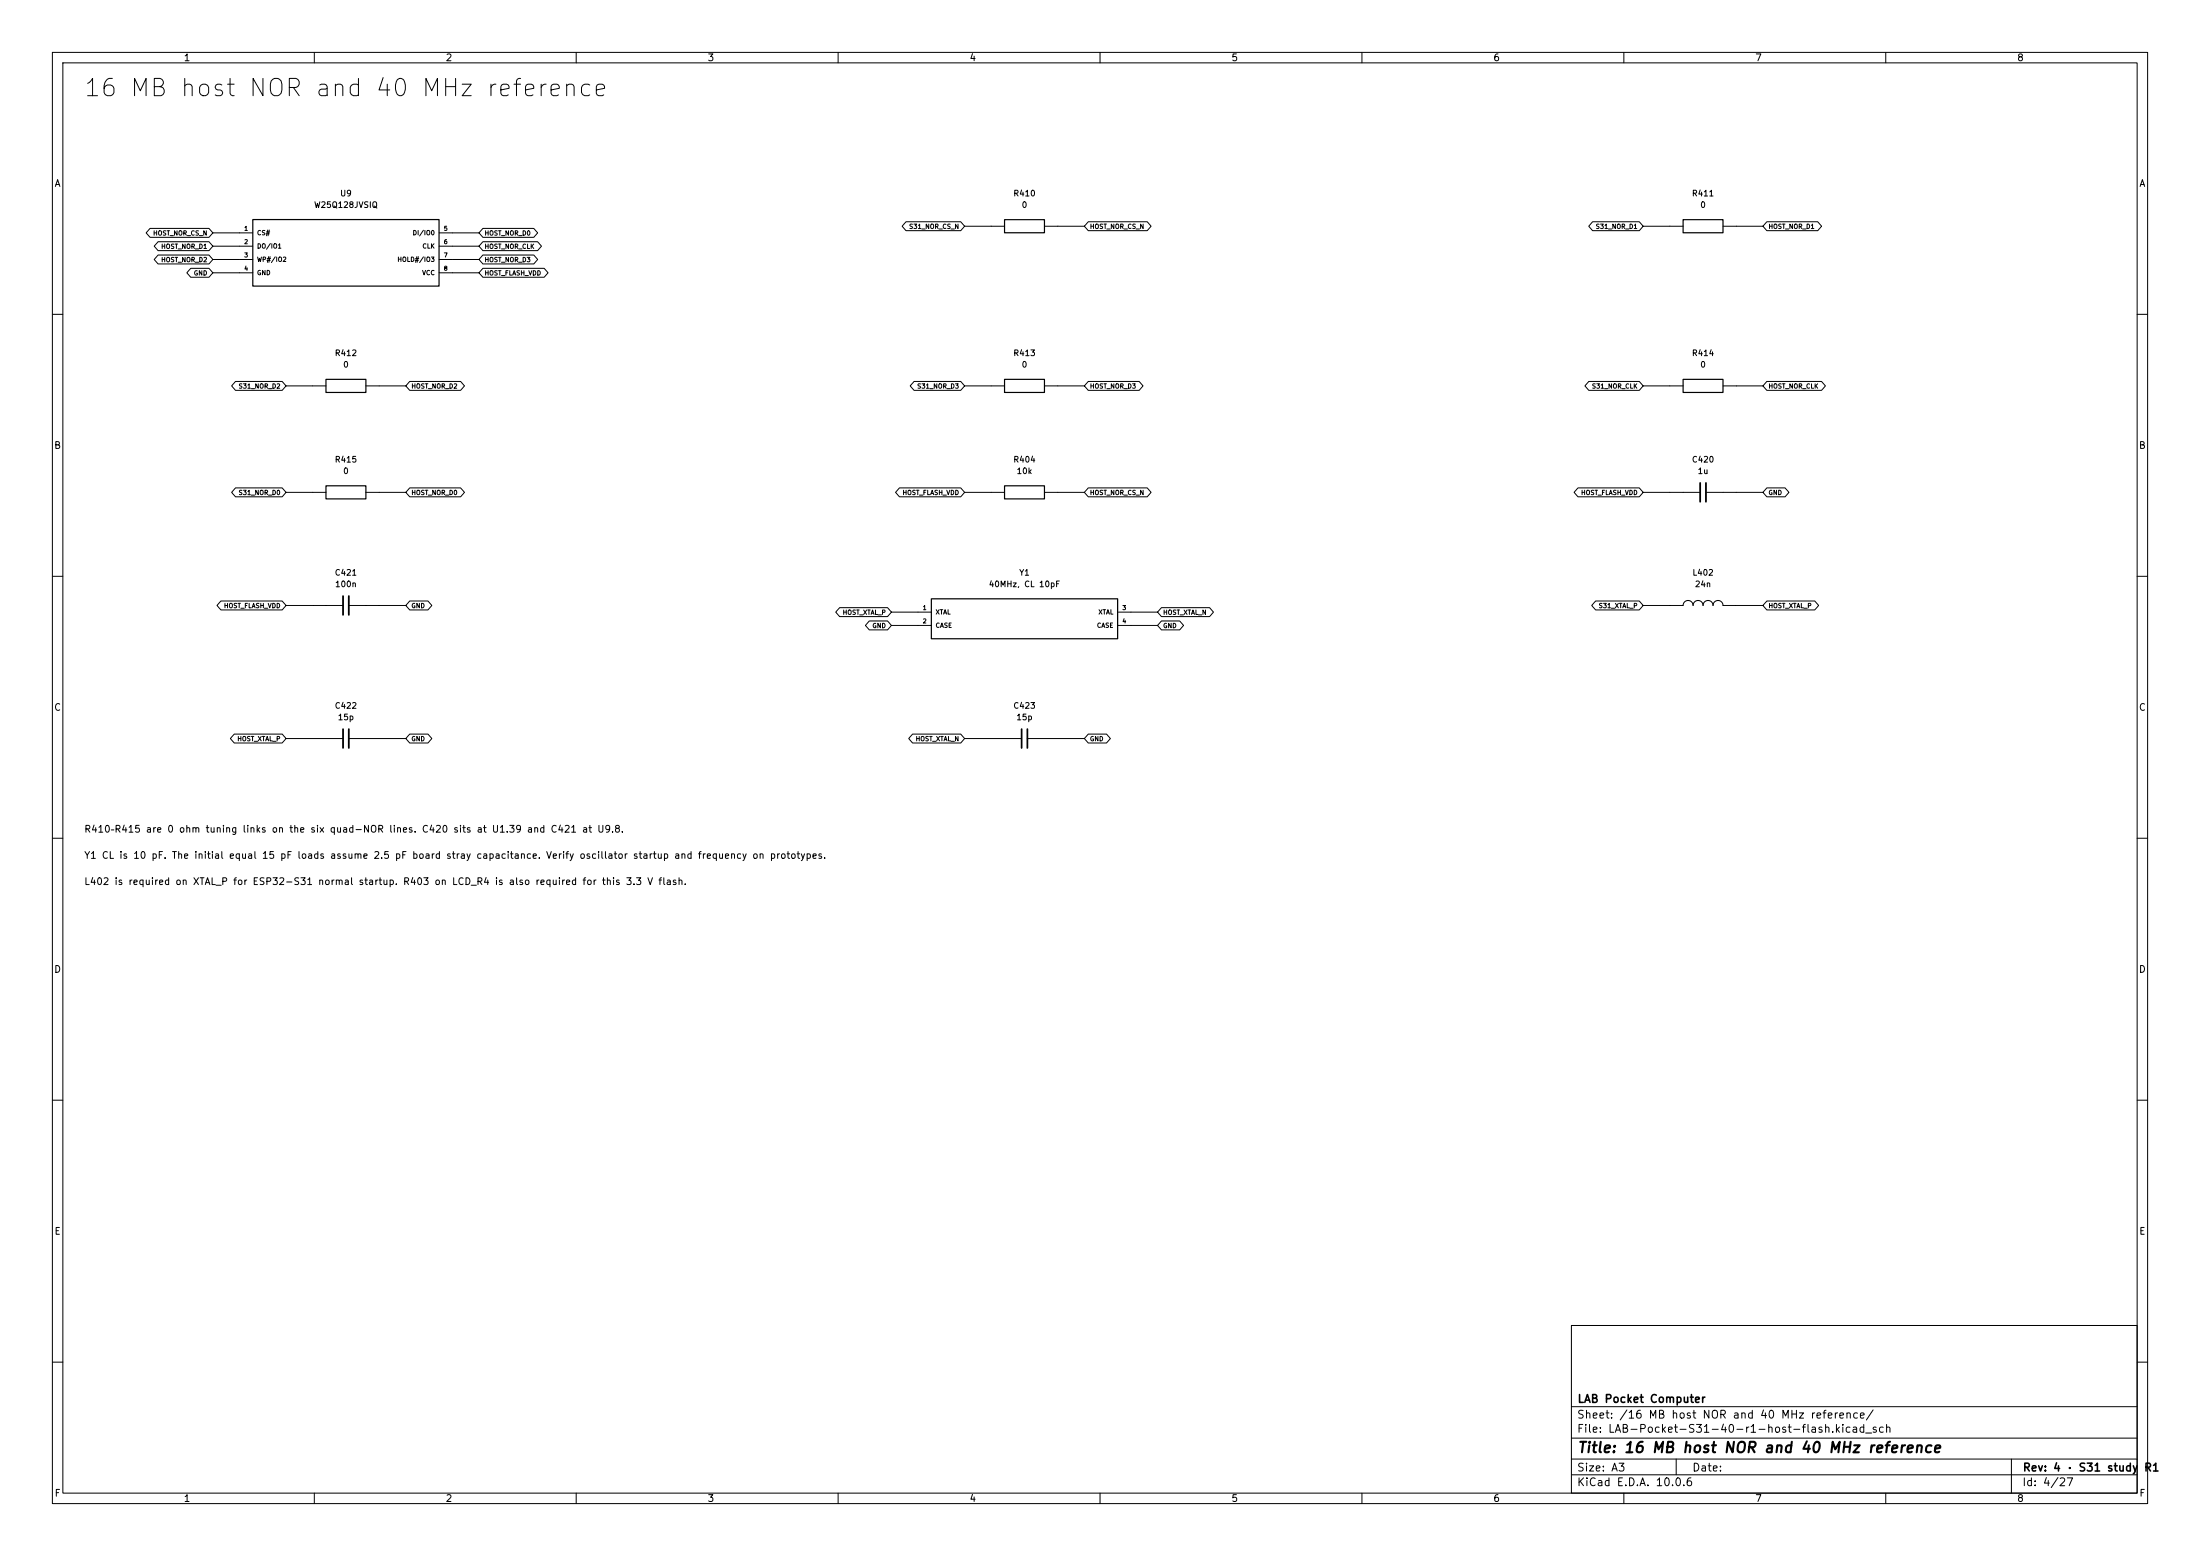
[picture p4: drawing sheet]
(kicad_sch (version 20260101) (generator eeschema) (paper "A3") (title_block (title "16 MB host NOR and 40 MHz reference") (rev "4 · S31 study R1") (company "LAB Pocket Computer")) (lib_symbols
(symbol "S31_34:Part_U9" (pin_names (offset 0.7)) (in_bom yes) (on_board yes)
(property "Reference" "U" (at 0 11.35 0) (effects (font (size 1.1 1.1))))
(property "Value" "W25Q128JVSIQ" (at 0 8.35 0) (effects (font (size 1.1 1.1))))
(symbol "Part_U9_0_1" (rectangle (start -17.78 6.35) (end 17.78 -6.35) (stroke (width 0.23) (type default))(fill (type background))))
(symbol "Part_U9_1_1"
(pin input line (at -20.32 3.81 0) (length 2.54) (name "CS#" (effects (font (size 0.85 0.85)))) (number "1" (effects (font (size 0.8 0.8)))))
(pin bidirectional line (at -20.32 1.27 0) (length 2.54) (name "DO/IO1" (effects (font (size 0.85 0.85)))) (number "2" (effects (font (size 0.8 0.8)))))
(pin bidirectional line (at -20.32 -1.27 0) (length 2.54) (name "WP#/IO2" (effects (font (size 0.85 0.85)))) (number "3" (effects (font (size 0.8 0.8)))))
(pin power_in line (at -20.32 -3.81 0) (length 2.54) (name "GND" (effects (font (size 0.85 0.85)))) (number "4" (effects (font (size 0.8 0.8)))))
(pin bidirectional line (at 20.32 3.81 180) (length 2.54) (name "DI/IO0" (effects (font (size 0.85 0.85)))) (number "5" (effects (font (size 0.8 0.8)))))
(pin input line (at 20.32 1.27 180) (length 2.54) (name "CLK" (effects (font (size 0.85 0.85)))) (number "6" (effects (font (size 0.8 0.8)))))
(pin bidirectional line (at 20.32 -1.27 180) (length 2.54) (name "HOLD#/IO3" (effects (font (size 0.85 0.85)))) (number "7" (effects (font (size 0.8 0.8)))))
(pin power_in line (at 20.32 -3.81 180) (length 2.54) (name "VCC" (effects (font (size 0.85 0.85)))) (number "8" (effects (font (size 0.8 0.8)))))))
(symbol "S31_34:Part_R410" (pin_names (offset 0.7) (hide yes)) (pin_numbers (hide yes)) (in_bom yes) (on_board yes)
(property "Reference" "R" (at 0 6.27 0) (effects (font (size 1.1 1.1))))
(property "Value" "0" (at 0 3.27 0) (effects (font (size 1.1 1.1))))
(symbol "Part_R410_0_1" (rectangle (start -3.81 1.25) (end 3.81 -1.25) (stroke (width 0.23) (type default))(fill (type none))))
(symbol "Part_R410_1_1"
(pin passive line (at -6.35 0 0) (length 2.54) (name "1" (effects (font (size 0.85 0.85)))) (number "1" (effects (font (size 0.8 0.8)))))
(pin passive line (at 6.35 0 180) (length 2.54) (name "2" (effects (font (size 0.85 0.85)))) (number "2" (effects (font (size 0.8 0.8)))))))
(symbol "S31_34:Part_R411" (pin_names (offset 0.7) (hide yes)) (pin_numbers (hide yes)) (in_bom yes) (on_board yes)
(property "Reference" "R" (at 0 6.27 0) (effects (font (size 1.1 1.1))))
(property "Value" "0" (at 0 3.27 0) (effects (font (size 1.1 1.1))))
(symbol "Part_R411_0_1" (rectangle (start -3.81 1.25) (end 3.81 -1.25) (stroke (width 0.23) (type default))(fill (type none))))
(symbol "Part_R411_1_1"
(pin passive line (at -6.35 0 0) (length 2.54) (name "1" (effects (font (size 0.85 0.85)))) (number "1" (effects (font (size 0.8 0.8)))))
(pin passive line (at 6.35 0 180) (length 2.54) (name "2" (effects (font (size 0.85 0.85)))) (number "2" (effects (font (size 0.8 0.8)))))))
(symbol "S31_34:Part_R412" (pin_names (offset 0.7) (hide yes)) (pin_numbers (hide yes)) (in_bom yes) (on_board yes)
(property "Reference" "R" (at 0 6.27 0) (effects (font (size 1.1 1.1))))
(property "Value" "0" (at 0 3.27 0) (effects (font (size 1.1 1.1))))
(symbol "Part_R412_0_1" (rectangle (start -3.81 1.25) (end 3.81 -1.25) (stroke (width 0.23) (type default))(fill (type none))))
(symbol "Part_R412_1_1"
(pin passive line (at -6.35 0 0) (length 2.54) (name "1" (effects (font (size 0.85 0.85)))) (number "1" (effects (font (size 0.8 0.8)))))
(pin passive line (at 6.35 0 180) (length 2.54) (name "2" (effects (font (size 0.85 0.85)))) (number "2" (effects (font (size 0.8 0.8)))))))
(symbol "S31_34:Part_R413" (pin_names (offset 0.7) (hide yes)) (pin_numbers (hide yes)) (in_bom yes) (on_board yes)
(property "Reference" "R" (at 0 6.27 0) (effects (font (size 1.1 1.1))))
(property "Value" "0" (at 0 3.27 0) (effects (font (size 1.1 1.1))))
(symbol "Part_R413_0_1" (rectangle (start -3.81 1.25) (end 3.81 -1.25) (stroke (width 0.23) (type default))(fill (type none))))
(symbol "Part_R413_1_1"
(pin passive line (at -6.35 0 0) (length 2.54) (name "1" (effects (font (size 0.85 0.85)))) (number "1" (effects (font (size 0.8 0.8)))))
(pin passive line (at 6.35 0 180) (length 2.54) (name "2" (effects (font (size 0.85 0.85)))) (number "2" (effects (font (size 0.8 0.8)))))))
(symbol "S31_34:Part_R414" (pin_names (offset 0.7) (hide yes)) (pin_numbers (hide yes)) (in_bom yes) (on_board yes)
(property "Reference" "R" (at 0 6.27 0) (effects (font (size 1.1 1.1))))
(property "Value" "0" (at 0 3.27 0) (effects (font (size 1.1 1.1))))
(symbol "Part_R414_0_1" (rectangle (start -3.81 1.25) (end 3.81 -1.25) (stroke (width 0.23) (type default))(fill (type none))))
(symbol "Part_R414_1_1"
(pin passive line (at -6.35 0 0) (length 2.54) (name "1" (effects (font (size 0.85 0.85)))) (number "1" (effects (font (size 0.8 0.8)))))
(pin passive line (at 6.35 0 180) (length 2.54) (name "2" (effects (font (size 0.85 0.85)))) (number "2" (effects (font (size 0.8 0.8)))))))
(symbol "S31_34:Part_R415" (pin_names (offset 0.7) (hide yes)) (pin_numbers (hide yes)) (in_bom yes) (on_board yes)
(property "Reference" "R" (at 0 6.27 0) (effects (font (size 1.1 1.1))))
(property "Value" "0" (at 0 3.27 0) (effects (font (size 1.1 1.1))))
(symbol "Part_R415_0_1" (rectangle (start -3.81 1.25) (end 3.81 -1.25) (stroke (width 0.23) (type default))(fill (type none))))
(symbol "Part_R415_1_1"
(pin passive line (at -6.35 0 0) (length 2.54) (name "1" (effects (font (size 0.85 0.85)))) (number "1" (effects (font (size 0.8 0.8)))))
(pin passive line (at 6.35 0 180) (length 2.54) (name "2" (effects (font (size 0.85 0.85)))) (number "2" (effects (font (size 0.8 0.8)))))))
(symbol "S31_34:Part_R404" (pin_names (offset 0.7) (hide yes)) (pin_numbers (hide yes)) (in_bom yes) (on_board yes)
(property "Reference" "R" (at 0 6.27 0) (effects (font (size 1.1 1.1))))
(property "Value" "10k" (at 0 3.27 0) (effects (font (size 1.1 1.1))))
(symbol "Part_R404_0_1" (rectangle (start -3.81 1.25) (end 3.81 -1.25) (stroke (width 0.23) (type default))(fill (type none))))
(symbol "Part_R404_1_1"
(pin passive line (at -6.35 0 0) (length 2.54) (name "1" (effects (font (size 0.85 0.85)))) (number "1" (effects (font (size 0.8 0.8)))))
(pin passive line (at 6.35 0 180) (length 2.54) (name "2" (effects (font (size 0.85 0.85)))) (number "2" (effects (font (size 0.8 0.8)))))))
(symbol "S31_34:Part_C420" (pin_names (offset 0.7) (hide yes)) (pin_numbers (hide yes)) (in_bom yes) (on_board yes)
(property "Reference" "C" (at 0 6.27 0) (effects (font (size 1.1 1.1))))
(property "Value" "1u" (at 0 3.27 0) (effects (font (size 1.1 1.1))))
(symbol "Part_C420_0_1" (polyline (pts (xy -0.55 -1.8) (xy -0.55 1.8)) (stroke (width 0.34) (type default))(fill (type none)))(polyline (pts (xy 0.55 -1.8) (xy 0.55 1.8)) (stroke (width 0.34) (type default))(fill (type none)))(polyline (pts (xy -3.81 0) (xy -0.55 0)) (stroke (width 0.18) (type default))(fill (type none)))(polyline (pts (xy 3.81 0) (xy 0.55 0)) (stroke (width 0.18) (type default))(fill (type none))))
(symbol "Part_C420_1_1"
(pin passive line (at -6.35 0 0) (length 2.54) (name "1" (effects (font (size 0.85 0.85)))) (number "1" (effects (font (size 0.8 0.8)))))
(pin passive line (at 6.35 0 180) (length 2.54) (name "2" (effects (font (size 0.85 0.85)))) (number "2" (effects (font (size 0.8 0.8)))))))
(symbol "S31_34:Part_C421" (pin_names (offset 0.7) (hide yes)) (pin_numbers (hide yes)) (in_bom yes) (on_board yes)
(property "Reference" "C" (at 0 6.27 0) (effects (font (size 1.1 1.1))))
(property "Value" "100n" (at 0 3.27 0) (effects (font (size 1.1 1.1))))
(symbol "Part_C421_0_1" (polyline (pts (xy -0.55 -1.8) (xy -0.55 1.8)) (stroke (width 0.34) (type default))(fill (type none)))(polyline (pts (xy 0.55 -1.8) (xy 0.55 1.8)) (stroke (width 0.34) (type default))(fill (type none)))(polyline (pts (xy -3.81 0) (xy -0.55 0)) (stroke (width 0.18) (type default))(fill (type none)))(polyline (pts (xy 3.81 0) (xy 0.55 0)) (stroke (width 0.18) (type default))(fill (type none))))
(symbol "Part_C421_1_1"
(pin passive line (at -6.35 0 0) (length 2.54) (name "1" (effects (font (size 0.85 0.85)))) (number "1" (effects (font (size 0.8 0.8)))))
(pin passive line (at 6.35 0 180) (length 2.54) (name "2" (effects (font (size 0.85 0.85)))) (number "2" (effects (font (size 0.8 0.8)))))))
(symbol "S31_34:Part_Y1" (pin_names (offset 0.7)) (in_bom yes) (on_board yes)
(property "Reference" "Y" (at 0 8.81 0) (effects (font (size 1.1 1.1))))
(property "Value" "40MHz, CL 10pF" (at 0 5.81 0) (effects (font (size 1.1 1.1))))
(symbol "Part_Y1_0_1" (rectangle (start -17.78 3.81) (end 17.78 -3.81) (stroke (width 0.23) (type default))(fill (type background))))
(symbol "Part_Y1_1_1"
(pin passive line (at -20.32 1.27 0) (length 2.54) (name "XTAL" (effects (font (size 0.85 0.85)))) (number "1" (effects (font (size 0.8 0.8)))))
(pin passive line (at -20.32 -1.27 0) (length 2.54) (name "CASE" (effects (font (size 0.85 0.85)))) (number "2" (effects (font (size 0.8 0.8)))))
(pin passive line (at 20.32 1.27 180) (length 2.54) (name "XTAL" (effects (font (size 0.85 0.85)))) (number "3" (effects (font (size 0.8 0.8)))))
(pin passive line (at 20.32 -1.27 180) (length 2.54) (name "CASE" (effects (font (size 0.85 0.85)))) (number "4" (effects (font (size 0.8 0.8)))))))
(symbol "S31_34:Part_L402" (pin_names (offset 0.7) (hide yes)) (pin_numbers (hide yes)) (in_bom yes) (on_board yes)
(property "Reference" "L" (at 0 6.27 0) (effects (font (size 1.1 1.1))))
(property "Value" "24n" (at 0 3.27 0) (effects (font (size 1.1 1.1))))
(symbol "Part_L402_0_1" (arc (start -3.81 0) (mid -2.8575 .9525) (end -1.905 0) (stroke (width 0.2) (type default))(fill (type none)))(arc (start -1.905 0) (mid -0.9525 .9525) (end 0 0) (stroke (width 0.2) (type default))(fill (type none)))(arc (start 0 0) (mid 0.9525 .9525) (end 1.905 0) (stroke (width 0.2) (type default))(fill (type none)))(arc (start 1.905 0) (mid 2.8575 .9525) (end 3.81 0) (stroke (width 0.2) (type default))(fill (type none))))
(symbol "Part_L402_1_1"
(pin passive line (at -6.35 0 0) (length 2.54) (name "1" (effects (font (size 0.85 0.85)))) (number "1" (effects (font (size 0.8 0.8)))))
(pin passive line (at 6.35 0 180) (length 2.54) (name "2" (effects (font (size 0.85 0.85)))) (number "2" (effects (font (size 0.8 0.8)))))))
(symbol "S31_34:Part_C422" (pin_names (offset 0.7) (hide yes)) (pin_numbers (hide yes)) (in_bom yes) (on_board yes)
(property "Reference" "C" (at 0 6.27 0) (effects (font (size 1.1 1.1))))
(property "Value" "15p" (at 0 3.27 0) (effects (font (size 1.1 1.1))))
(symbol "Part_C422_0_1" (polyline (pts (xy -0.55 -1.8) (xy -0.55 1.8)) (stroke (width 0.34) (type default))(fill (type none)))(polyline (pts (xy 0.55 -1.8) (xy 0.55 1.8)) (stroke (width 0.34) (type default))(fill (type none)))(polyline (pts (xy -3.81 0) (xy -0.55 0)) (stroke (width 0.18) (type default))(fill (type none)))(polyline (pts (xy 3.81 0) (xy 0.55 0)) (stroke (width 0.18) (type default))(fill (type none))))
(symbol "Part_C422_1_1"
(pin passive line (at -6.35 0 0) (length 2.54) (name "1" (effects (font (size 0.85 0.85)))) (number "1" (effects (font (size 0.8 0.8)))))
(pin passive line (at 6.35 0 180) (length 2.54) (name "2" (effects (font (size 0.85 0.85)))) (number "2" (effects (font (size 0.8 0.8)))))))
(symbol "S31_34:Part_C423" (pin_names (offset 0.7) (hide yes)) (pin_numbers (hide yes)) (in_bom yes) (on_board yes)
(property "Reference" "C" (at 0 6.27 0) (effects (font (size 1.1 1.1))))
(property "Value" "15p" (at 0 3.27 0) (effects (font (size 1.1 1.1))))
(symbol "Part_C423_0_1" (polyline (pts (xy -0.55 -1.8) (xy -0.55 1.8)) (stroke (width 0.34) (type default))(fill (type none)))(polyline (pts (xy 0.55 -1.8) (xy 0.55 1.8)) (stroke (width 0.34) (type default))(fill (type none)))(polyline (pts (xy -3.81 0) (xy -0.55 0)) (stroke (width 0.18) (type default))(fill (type none)))(polyline (pts (xy 3.81 0) (xy 0.55 0)) (stroke (width 0.18) (type default))(fill (type none))))
(symbol "Part_C423_1_1"
(pin passive line (at -6.35 0 0) (length 2.54) (name "1" (effects (font (size 0.85 0.85)))) (number "1" (effects (font (size 0.8 0.8)))))
(pin passive line (at 6.35 0 180) (length 2.54) (name "2" (effects (font (size 0.85 0.85)))) (number "2" (effects (font (size 0.8 0.8))))))))
(text "16 MB host NOR and 40 MHz reference" (at 16 17 0) (effects (font (size 3.3 3.3)) (justify left)))
(symbol (lib_id "S31_34:Part_U9") (at 66.04 48.26 0) (unit 1) (in_bom yes) (on_board yes) (property "Reference" "U9" (at 66.04 36.91 0) (effects (font (size 1.1 1.1))))(property "Value" "W25Q128JVSIQ" (at 66.04 39.11 0) (effects (font (size 1.1 1.1))))(property "Footprint" "Package_SO:SOIC-8_5.3x5.3mm_P1.27mm" (at 66.04 48.26 0) (effects (font (size 1.1 1.1)) (hide yes)))(property "Datasheet" "${KIPRJMOD}/../datasheets/W25Q128JV.pdf" (at 66.04 48.26 0) (effects (font (size 1.1 1.1)) (hide yes)))(property "MPN" "W25Q128JVSIQ" (at 66.04 48.26 0) (effects (font (size 1.1 1.1)) (hide yes))))
(wire (pts (xy 45.72 44.45) (xy 40.64 44.45)) (stroke (width 0) (type default)))
(global_label "HOST_NOR_CS_N" (shape bidirectional) (at 40.64 44.45 180) (effects (font (size 0.85 0.85)) (justify right)))
(wire (pts (xy 45.72 46.99) (xy 40.64 46.99)) (stroke (width 0) (type default)))
(global_label "HOST_NOR_D1" (shape bidirectional) (at 40.64 46.99 180) (effects (font (size 0.85 0.85)) (justify right)))
(wire (pts (xy 45.72 49.53) (xy 40.64 49.53)) (stroke (width 0) (type default)))
(global_label "HOST_NOR_D2" (shape bidirectional) (at 40.64 49.53 180) (effects (font (size 0.85 0.85)) (justify right)))
(wire (pts (xy 45.72 52.07) (xy 40.64 52.07)) (stroke (width 0) (type default)))
(global_label "GND" (shape bidirectional) (at 40.64 52.07 180) (effects (font (size 0.85 0.85)) (justify right)))
(wire (pts (xy 86.36 44.45) (xy 91.44 44.45)) (stroke (width 0) (type default)))
(global_label "HOST_NOR_D0" (shape bidirectional) (at 91.44 44.45 0) (effects (font (size 0.85 0.85)) (justify left)))
(wire (pts (xy 86.36 46.99) (xy 91.44 46.99)) (stroke (width 0) (type default)))
(global_label "HOST_NOR_CLK" (shape bidirectional) (at 91.44 46.99 0) (effects (font (size 0.85 0.85)) (justify left)))
(wire (pts (xy 86.36 49.53) (xy 91.44 49.53)) (stroke (width 0) (type default)))
(global_label "HOST_NOR_D3" (shape bidirectional) (at 91.44 49.53 0) (effects (font (size 0.85 0.85)) (justify left)))
(wire (pts (xy 86.36 52.07) (xy 91.44 52.07)) (stroke (width 0) (type default)))
(global_label "HOST_FLASH_VDD" (shape bidirectional) (at 91.44 52.07 0) (effects (font (size 0.85 0.85)) (justify left)))
(symbol (lib_id "S31_34:Part_R410") (at 195.58 43.18 0) (unit 1) (in_bom yes) (on_board yes) (property "Reference" "R410" (at 195.58 36.91 0) (effects (font (size 1.1 1.1))))(property "Value" "0" (at 195.58 39.11 0) (effects (font (size 1.1 1.1))))(property "Footprint" "Resistor_SMD:R_0603_1608Metric" (at 195.58 43.18 0) (effects (font (size 1.1 1.1)) (hide yes)))(property "Datasheet" "${KIPRJMOD}/../datasheets/CRCW0603.pdf" (at 195.58 43.18 0) (effects (font (size 1.1 1.1)) (hide yes)))(property "MPN" "CRCW06030000Z0EA" (at 195.58 43.18 0) (effects (font (size 1.1 1.1)) (hide yes))))
(wire (pts (xy 189.23 43.18) (xy 184.15 43.18)) (stroke (width 0) (type default)))
(global_label "S31_NOR_CS_N" (shape bidirectional) (at 184.15 43.18 180) (effects (font (size 0.85 0.85)) (justify right)))
(wire (pts (xy 201.93 43.18) (xy 207.01 43.18)) (stroke (width 0) (type default)))
(global_label "HOST_NOR_CS_N" (shape bidirectional) (at 207.01 43.18 0) (effects (font (size 0.85 0.85)) (justify left)))
(symbol (lib_id "S31_34:Part_R411") (at 325.12 43.18 0) (unit 1) (in_bom yes) (on_board yes) (property "Reference" "R411" (at 325.12 36.91 0) (effects (font (size 1.1 1.1))))(property "Value" "0" (at 325.12 39.11 0) (effects (font (size 1.1 1.1))))(property "Footprint" "Resistor_SMD:R_0603_1608Metric" (at 325.12 43.18 0) (effects (font (size 1.1 1.1)) (hide yes)))(property "Datasheet" "${KIPRJMOD}/../datasheets/CRCW0603.pdf" (at 325.12 43.18 0) (effects (font (size 1.1 1.1)) (hide yes)))(property "MPN" "CRCW06030000Z0EA" (at 325.12 43.18 0) (effects (font (size 1.1 1.1)) (hide yes))))
(wire (pts (xy 318.77 43.18) (xy 313.69 43.18)) (stroke (width 0) (type default)))
(global_label "S31_NOR_D1" (shape bidirectional) (at 313.69 43.18 180) (effects (font (size 0.85 0.85)) (justify right)))
(wire (pts (xy 331.47 43.18) (xy 336.55 43.18)) (stroke (width 0) (type default)))
(global_label "HOST_NOR_D1" (shape bidirectional) (at 336.55 43.18 0) (effects (font (size 0.85 0.85)) (justify left)))
(symbol (lib_id "S31_34:Part_R412") (at 66.04 73.66 0) (unit 1) (in_bom yes) (on_board yes) (property "Reference" "R412" (at 66.04 67.39 0) (effects (font (size 1.1 1.1))))(property "Value" "0" (at 66.04 69.59 0) (effects (font (size 1.1 1.1))))(property "Footprint" "Resistor_SMD:R_0603_1608Metric" (at 66.04 73.66 0) (effects (font (size 1.1 1.1)) (hide yes)))(property "Datasheet" "${KIPRJMOD}/../datasheets/CRCW0603.pdf" (at 66.04 73.66 0) (effects (font (size 1.1 1.1)) (hide yes)))(property "MPN" "CRCW06030000Z0EA" (at 66.04 73.66 0) (effects (font (size 1.1 1.1)) (hide yes))))
(wire (pts (xy 59.69 73.66) (xy 54.61 73.66)) (stroke (width 0) (type default)))
(global_label "S31_NOR_D2" (shape bidirectional) (at 54.61 73.66 180) (effects (font (size 0.85 0.85)) (justify right)))
(wire (pts (xy 72.39 73.66) (xy 77.47 73.66)) (stroke (width 0) (type default)))
(global_label "HOST_NOR_D2" (shape bidirectional) (at 77.47 73.66 0) (effects (font (size 0.85 0.85)) (justify left)))
(symbol (lib_id "S31_34:Part_R413") (at 195.58 73.66 0) (unit 1) (in_bom yes) (on_board yes) (property "Reference" "R413" (at 195.58 67.39 0) (effects (font (size 1.1 1.1))))(property "Value" "0" (at 195.58 69.59 0) (effects (font (size 1.1 1.1))))(property "Footprint" "Resistor_SMD:R_0603_1608Metric" (at 195.58 73.66 0) (effects (font (size 1.1 1.1)) (hide yes)))(property "Datasheet" "${KIPRJMOD}/../datasheets/CRCW0603.pdf" (at 195.58 73.66 0) (effects (font (size 1.1 1.1)) (hide yes)))(property "MPN" "CRCW06030000Z0EA" (at 195.58 73.66 0) (effects (font (size 1.1 1.1)) (hide yes))))
(wire (pts (xy 189.23 73.66) (xy 184.15 73.66)) (stroke (width 0) (type default)))
(global_label "S31_NOR_D3" (shape bidirectional) (at 184.15 73.66 180) (effects (font (size 0.85 0.85)) (justify right)))
(wire (pts (xy 201.93 73.66) (xy 207.01 73.66)) (stroke (width 0) (type default)))
(global_label "HOST_NOR_D3" (shape bidirectional) (at 207.01 73.66 0) (effects (font (size 0.85 0.85)) (justify left)))
(symbol (lib_id "S31_34:Part_R414") (at 325.12 73.66 0) (unit 1) (in_bom yes) (on_board yes) (property "Reference" "R414" (at 325.12 67.39 0) (effects (font (size 1.1 1.1))))(property "Value" "0" (at 325.12 69.59 0) (effects (font (size 1.1 1.1))))(property "Footprint" "Resistor_SMD:R_0603_1608Metric" (at 325.12 73.66 0) (effects (font (size 1.1 1.1)) (hide yes)))(property "Datasheet" "${KIPRJMOD}/../datasheets/CRCW0603.pdf" (at 325.12 73.66 0) (effects (font (size 1.1 1.1)) (hide yes)))(property "MPN" "CRCW06030000Z0EA" (at 325.12 73.66 0) (effects (font (size 1.1 1.1)) (hide yes))))
(wire (pts (xy 318.77 73.66) (xy 313.69 73.66)) (stroke (width 0) (type default)))
(global_label "S31_NOR_CLK" (shape bidirectional) (at 313.69 73.66 180) (effects (font (size 0.85 0.85)) (justify right)))
(wire (pts (xy 331.47 73.66) (xy 336.55 73.66)) (stroke (width 0) (type default)))
(global_label "HOST_NOR_CLK" (shape bidirectional) (at 336.55 73.66 0) (effects (font (size 0.85 0.85)) (justify left)))
(symbol (lib_id "S31_34:Part_R415") (at 66.04 93.98 0) (unit 1) (in_bom yes) (on_board yes) (property "Reference" "R415" (at 66.04 87.71 0) (effects (font (size 1.1 1.1))))(property "Value" "0" (at 66.04 89.91 0) (effects (font (size 1.1 1.1))))(property "Footprint" "Resistor_SMD:R_0603_1608Metric" (at 66.04 93.98 0) (effects (font (size 1.1 1.1)) (hide yes)))(property "Datasheet" "${KIPRJMOD}/../datasheets/CRCW0603.pdf" (at 66.04 93.98 0) (effects (font (size 1.1 1.1)) (hide yes)))(property "MPN" "CRCW06030000Z0EA" (at 66.04 93.98 0) (effects (font (size 1.1 1.1)) (hide yes))))
(wire (pts (xy 59.69 93.98) (xy 54.61 93.98)) (stroke (width 0) (type default)))
(global_label "S31_NOR_D0" (shape bidirectional) (at 54.61 93.98 180) (effects (font (size 0.85 0.85)) (justify right)))
(wire (pts (xy 72.39 93.98) (xy 77.47 93.98)) (stroke (width 0) (type default)))
(global_label "HOST_NOR_D0" (shape bidirectional) (at 77.47 93.98 0) (effects (font (size 0.85 0.85)) (justify left)))
(symbol (lib_id "S31_34:Part_R404") (at 195.58 93.98 0) (unit 1) (in_bom yes) (on_board yes) (property "Reference" "R404" (at 195.58 87.71 0) (effects (font (size 1.1 1.1))))(property "Value" "10k" (at 195.58 89.91 0) (effects (font (size 1.1 1.1))))(property "Footprint" "Resistor_SMD:R_0603_1608Metric" (at 195.58 93.98 0) (effects (font (size 1.1 1.1)) (hide yes)))(property "Datasheet" "${KIPRJMOD}/../datasheets/CRCW0603.pdf" (at 195.58 93.98 0) (effects (font (size 1.1 1.1)) (hide yes)))(property "MPN" "CRCW060310K0FKEA" (at 195.58 93.98 0) (effects (font (size 1.1 1.1)) (hide yes))))
(wire (pts (xy 189.23 93.98) (xy 184.15 93.98)) (stroke (width 0) (type default)))
(global_label "HOST_FLASH_VDD" (shape bidirectional) (at 184.15 93.98 180) (effects (font (size 0.85 0.85)) (justify right)))
(wire (pts (xy 201.93 93.98) (xy 207.01 93.98)) (stroke (width 0) (type default)))
(global_label "HOST_NOR_CS_N" (shape bidirectional) (at 207.01 93.98 0) (effects (font (size 0.85 0.85)) (justify left)))
(symbol (lib_id "S31_34:Part_C420") (at 325.12 93.98 0) (unit 1) (in_bom yes) (on_board yes) (property "Reference" "C420" (at 325.12 87.71 0) (effects (font (size 1.1 1.1))))(property "Value" "1u" (at 325.12 89.91 0) (effects (font (size 1.1 1.1))))(property "Footprint" "Capacitor_SMD:C_0603_1608Metric" (at 325.12 93.98 0) (effects (font (size 1.1 1.1)) (hide yes)))(property "Datasheet" "${KIPRJMOD}/../datasheets/C0603C105K8PACTU.pdf" (at 325.12 93.98 0) (effects (font (size 1.1 1.1)) (hide yes)))(property "MPN" "C0603C105K8PACTU" (at 325.12 93.98 0) (effects (font (size 1.1 1.1)) (hide yes))))
(wire (pts (xy 318.77 93.98) (xy 313.69 93.98)) (stroke (width 0) (type default)))
(global_label "HOST_FLASH_VDD" (shape bidirectional) (at 313.69 93.98 180) (effects (font (size 0.85 0.85)) (justify right)))
(wire (pts (xy 331.47 93.98) (xy 336.55 93.98)) (stroke (width 0) (type default)))
(global_label "GND" (shape bidirectional) (at 336.55 93.98 0) (effects (font (size 0.85 0.85)) (justify left)))
(symbol (lib_id "S31_34:Part_C421") (at 66.04 115.57 0) (unit 1) (in_bom yes) (on_board yes) (property "Reference" "C421" (at 66.04 109.3 0) (effects (font (size 1.1 1.1))))(property "Value" "100n" (at 66.04 111.5 0) (effects (font (size 1.1 1.1))))(property "Footprint" "Capacitor_SMD:C_0603_1608Metric" (at 66.04 115.57 0) (effects (font (size 1.1 1.1)) (hide yes)))(property "Datasheet" "${KIPRJMOD}/../datasheets/C0603C104K5RACTU.pdf" (at 66.04 115.57 0) (effects (font (size 1.1 1.1)) (hide yes)))(property "MPN" "C0603C104K5RACTU" (at 66.04 115.57 0) (effects (font (size 1.1 1.1)) (hide yes))))
(wire (pts (xy 59.69 115.57) (xy 54.61 115.57)) (stroke (width 0) (type default)))
(global_label "HOST_FLASH_VDD" (shape bidirectional) (at 54.61 115.57 180) (effects (font (size 0.85 0.85)) (justify right)))
(wire (pts (xy 72.39 115.57) (xy 77.47 115.57)) (stroke (width 0) (type default)))
(global_label "GND" (shape bidirectional) (at 77.47 115.57 0) (effects (font (size 0.85 0.85)) (justify left)))
(symbol (lib_id "S31_34:Part_Y1") (at 195.58 118.11 0) (unit 1) (in_bom yes) (on_board yes) (property "Reference" "Y1" (at 195.58 109.3 0) (effects (font (size 1.1 1.1))))(property "Value" "40MHz, CL 10pF" (at 195.58 111.5 0) (effects (font (size 1.1 1.1))))(property "Footprint" "Crystal:Crystal_SMD_3225-4Pin_3.2x2.5mm" (at 195.58 118.11 0) (effects (font (size 1.1 1.1)) (hide yes)))(property "Datasheet" "${KIPRJMOD}/../datasheets/ABM8.pdf" (at 195.58 118.11 0) (effects (font (size 1.1 1.1)) (hide yes)))(property "MPN" "ABM8-40.000MHZ-10-1-U-T" (at 195.58 118.11 0) (effects (font (size 1.1 1.1)) (hide yes))))
(wire (pts (xy 175.26 116.84) (xy 170.18 116.84)) (stroke (width 0) (type default)))
(global_label "HOST_XTAL_P" (shape bidirectional) (at 170.18 116.84 180) (effects (font (size 0.85 0.85)) (justify right)))
(wire (pts (xy 175.26 119.38) (xy 170.18 119.38)) (stroke (width 0) (type default)))
(global_label "GND" (shape bidirectional) (at 170.18 119.38 180) (effects (font (size 0.85 0.85)) (justify right)))
(wire (pts (xy 215.9 116.84) (xy 220.98 116.84)) (stroke (width 0) (type default)))
(global_label "HOST_XTAL_N" (shape bidirectional) (at 220.98 116.84 0) (effects (font (size 0.85 0.85)) (justify left)))
(wire (pts (xy 215.9 119.38) (xy 220.98 119.38)) (stroke (width 0) (type default)))
(global_label "GND" (shape bidirectional) (at 220.98 119.38 0) (effects (font (size 0.85 0.85)) (justify left)))
(symbol (lib_id "S31_34:Part_L402") (at 325.12 115.57 0) (unit 1) (in_bom yes) (on_board yes) (property "Reference" "L402" (at 325.12 109.3 0) (effects (font (size 1.1 1.1))))(property "Value" "24n" (at 325.12 111.5 0) (effects (font (size 1.1 1.1))))(property "Footprint" "Inductor_SMD:L_0201_0603Metric" (at 325.12 115.57 0) (effects (font (size 1.1 1.1)) (hide yes)))(property "Datasheet" "${KIPRJMOD}/../datasheets/Murata-LQP03TN.pdf" (at 325.12 115.57 0) (effects (font (size 1.1 1.1)) (hide yes)))(property "MPN" "LQP03TN24NJ02D" (at 325.12 115.57 0) (effects (font (size 1.1 1.1)) (hide yes))))
(wire (pts (xy 318.77 115.57) (xy 313.69 115.57)) (stroke (width 0) (type default)))
(global_label "S31_XTAL_P" (shape bidirectional) (at 313.69 115.57 180) (effects (font (size 0.85 0.85)) (justify right)))
(wire (pts (xy 331.47 115.57) (xy 336.55 115.57)) (stroke (width 0) (type default)))
(global_label "HOST_XTAL_P" (shape bidirectional) (at 336.55 115.57 0) (effects (font (size 0.85 0.85)) (justify left)))
(symbol (lib_id "S31_34:Part_C422") (at 66.04 140.97 0) (unit 1) (in_bom yes) (on_board yes) (property "Reference" "C422" (at 66.04 134.7 0) (effects (font (size 1.1 1.1))))(property "Value" "15p" (at 66.04 136.9 0) (effects (font (size 1.1 1.1))))(property "Footprint" "Capacitor_SMD:C_0603_1608Metric" (at 66.04 140.97 0) (effects (font (size 1.1 1.1)) (hide yes)))(property "Datasheet" "${KIPRJMOD}/../datasheets/C0603C150J5GACTU.pdf" (at 66.04 140.97 0) (effects (font (size 1.1 1.1)) (hide yes)))(property "MPN" "C0603C150J5GACTU" (at 66.04 140.97 0) (effects (font (size 1.1 1.1)) (hide yes))))
(wire (pts (xy 59.69 140.97) (xy 54.61 140.97)) (stroke (width 0) (type default)))
(global_label "HOST_XTAL_P" (shape bidirectional) (at 54.61 140.97 180) (effects (font (size 0.85 0.85)) (justify right)))
(wire (pts (xy 72.39 140.97) (xy 77.47 140.97)) (stroke (width 0) (type default)))
(global_label "GND" (shape bidirectional) (at 77.47 140.97 0) (effects (font (size 0.85 0.85)) (justify left)))
(symbol (lib_id "S31_34:Part_C423") (at 195.58 140.97 0) (unit 1) (in_bom yes) (on_board yes) (property "Reference" "C423" (at 195.58 134.7 0) (effects (font (size 1.1 1.1))))(property "Value" "15p" (at 195.58 136.9 0) (effects (font (size 1.1 1.1))))(property "Footprint" "Capacitor_SMD:C_0603_1608Metric" (at 195.58 140.97 0) (effects (font (size 1.1 1.1)) (hide yes)))(property "Datasheet" "${KIPRJMOD}/../datasheets/C0603C150J5GACTU.pdf" (at 195.58 140.97 0) (effects (font (size 1.1 1.1)) (hide yes)))(property "MPN" "C0603C150J5GACTU" (at 195.58 140.97 0) (effects (font (size 1.1 1.1)) (hide yes))))
(wire (pts (xy 189.23 140.97) (xy 184.15 140.97)) (stroke (width 0) (type default)))
(global_label "HOST_XTAL_N" (shape bidirectional) (at 184.15 140.97 180) (effects (font (size 0.85 0.85)) (justify right)))
(wire (pts (xy 201.93 140.97) (xy 207.01 140.97)) (stroke (width 0) (type default)))
(global_label "GND" (shape bidirectional) (at 207.01 140.97 0) (effects (font (size 0.85 0.85)) (justify left)))
(text "R410–R415 are 0 ohm tuning links on the six quad-NOR lines. C420 sits at U1.39 and C421 at U9.8." (at 16 158.5 0) (effects (font (size 1.3 1.3)) (justify left)))
(text "Y1 CL is 10 pF. The initial equal 15 pF loads assume 2.5 pF board stray capacitance. Verify oscillator startup and frequency on prototypes." (at 16 163.5 0) (effects (font (size 1.3 1.3)) (justify left)))
(text "L402 is required on XTAL_P for ESP32-S31 normal startup. R403 on LCD_R4 is also required for this 3.3 V flash." (at 16 168.5 0) (effects (font (size 1.3 1.3)) (justify left)))
(embedded_fonts no))
